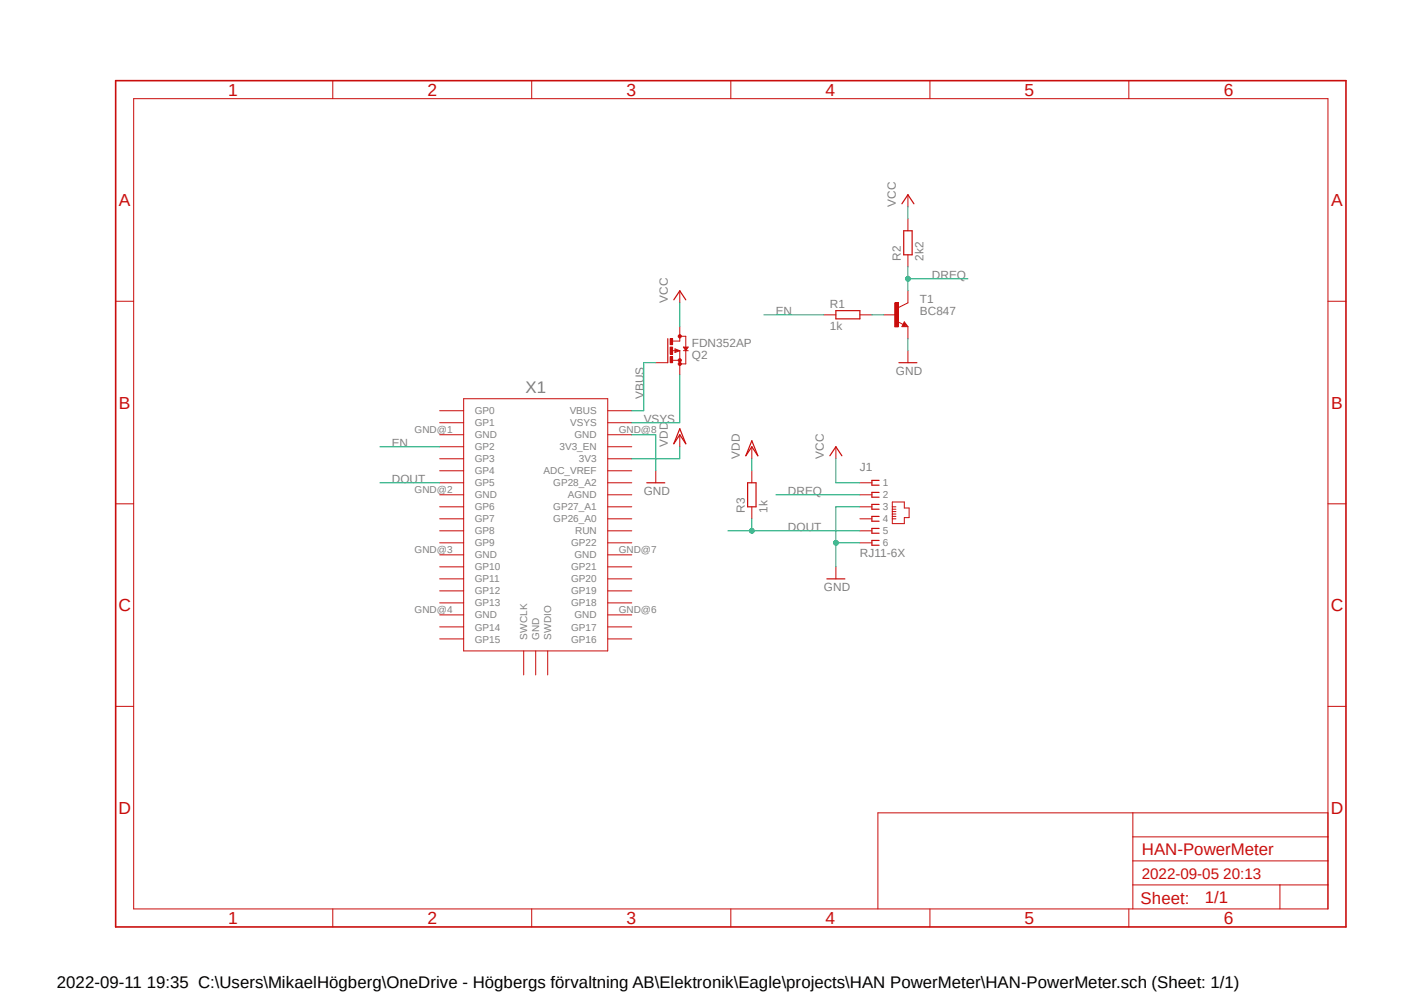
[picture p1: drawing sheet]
<svg xmlns="http://www.w3.org/2000/svg" width="297mm" height="210mm" viewBox="0 0 297 210" stroke-linecap="round" stroke-linejoin="round" font-family="sans-serif">
<path d="M24 16.7l261.1 179.9M285.1 16.7l-261.1 179.9" fill="none" stroke="#fff" stroke-width=".21"/>
<g fill="none" stroke="#c90d0c" stroke-width=".21">
<path d="M70.4 17.1v3.8M112.5 17.1v3.8M154.6 17.1v3.8M196.7 17.1v3.8M238.8 17.1v3.8M28.3 20.9h252.6v171.3h-252.6zM192.1 41.2v2.5M24.5 63.7h3.8M142.3 74.2h1.5M142.3 76.2h1.5M142.8 73.8l1 .4-1 .3zM143.8 71.6v.5h-1.5"/>
<path d="M143.8 71.1h1.3v5.9h-1.3v-2.8M144.6 74.2h1M144.6 73.4h1l-.5 .8zM174.3 66.6h2.5M181.9 66.6h2.5M192.1 74.2v2.5M280.9 63.7h3.8M24.5 106.6h3.8M181.9 107.2h2.5M181.9 109.7h2.5M181.9 102.1h2.5M181.9 104.6h2.5"/>
<path d="M181.9 112.3h2.5M181.9 114.8h2.5M188.8 106.2h2.5v1.2h1v2.1h-1v1.2h-2.5zM188.8 107.2h.7M188.8 107.7h.7M188.8 108.2h.7M188.8 108.7h.7M188.8 109.2h.7M188.8 109.7h.7M280.9 106.6h3.8M24.5 149.4h3.8M280.9 149.4h3.8"/>
<path d="M239.6 171.9v20.3M239.6 177h41.3M280.9 171.9h-95.2v20.3M70.4 192.2v3.8M112.5 192.2v3.8M154.6 192.2v3.8M196.7 192.2v3.8M238.8 192.2v3.8M239.6 187.2h41.3M239.6 182.1h41.3M270.8 187.2v5"/>
</g>
<path d="M24.5 17.1h260.2v178.9h-260.2z" fill="none" stroke="#c90d0c" stroke-width=".34"/>
<path d="M190.8 43.1l1.3-1.9 1.2 1.9M141.3 71.6v5.1M143.3 74.2l-.4 .1v-.3l.5 .2M144.8 73.5h.5l-.2 .4zM176.8 65.7h5.1v1.7h-5.1zM190.2 76.7h3.8M186 101.6h-1.6v1h1.6M186 104.1h-1.6v1.1h1.6M186 106.7h-1.6v1h1.6M186 109.2h-1.6v1h1.6M186 111.8h-1.6v1h1.6M186 114.3h-1.6v1h1.6" fill="none" stroke="#c90d0c" stroke-width=".25"/>
<circle cx="143.8" cy="77" r=".33" fill="#c90d0c"/>
<circle cx="143.8" cy="77" r=".33" fill="none" stroke="#c90d0c" stroke-width=".21"/>
<circle cx="143.8" cy="76.2" r=".33" fill="#c90d0c"/>
<circle cx="143.8" cy="76.2" r=".33" fill="none" stroke="#c90d0c" stroke-width=".21"/>
<circle cx="143.8" cy="71.1" r=".33" fill="#c90d0c"/>
<circle cx="143.8" cy="71.1" r=".33" fill="none" stroke="#c90d0c" stroke-width=".21"/>
<path d="M141.8 71.6h.5v1.3h-.5z" fill-rule="evenodd" fill="#c90d0c"/>
<path d="M141.8 71.6h.5v1.3h-.5z" fill="none" stroke="#c90d0c" stroke-width=".21"/>
<path d="M141.8 75.4h.5v1.3h-.5z" fill-rule="evenodd" fill="#c90d0c"/>
<path d="M141.8 75.4h.5v1.3h-.5z" fill="none" stroke="#c90d0c" stroke-width=".21"/>
<path d="M141.8 73.4h.5v1.5h-.5z" fill-rule="evenodd" fill="#c90d0c"/>
<g fill="none" stroke="#c90d0c" stroke-width=".21">
<path d="M192.1 46.3v2.5M192.1 53.9v2.5M138.7 76.7h2.6M141.8 73.4h.5v1.5h-.5zM143.8 61.5v2.6M143.8 69.1v2.5M143.8 76.7v2.5M189.8 68l1.3 .6M191.3 68.1l.8 1h-1.3zM192.1 64.1l-2.1 1M93 86.9h5.1M93 89.4h5.1"/>
<path d="M93 94.5h5.1M93 97h5.1M93 99.6h5.1M93 91.9h5.1M98.1 84.3h30.5v53.4h-30.5zM128.6 86.9h5M128.6 89.4h5M128.6 94.5h5M128.6 97h5M128.6 99.6h5M128.6 91.9h5M138.7 99.6v2.5"/>
<path d="M143.8 91.9v2.6M159 94.5v2.5M159 99.6v2.5M176.8 94.5v2.5M93 102.1h5.1M93 107.2h5.1M93 109.7h5.1M93 112.3h5.1M93 114.8h5.1M93 119.9h5.1M93 104.6h5.1M93 117.3h5.1"/>
<path d="M128.6 102.1h5M128.6 107.2h5M128.6 109.7h5M128.6 112.3h5M128.6 114.8h5M128.6 119.9h5M128.6 104.6h5M128.6 117.3h5M159 107.2v2.5M176.8 119.9v2.5M93 122.4h5.1M93 125h5.1"/>
<path d="M93 127.5h5.1M93 132.6h5.1M93 135.1h5.1M93 130h5.1M110.8 137.7v5M113.3 137.7v5M115.9 137.7v5M128.6 122.4h5M128.6 125h5M128.6 127.5h5M128.6 132.6h5M128.6 135.1h5"/>
<path d="M128.6 130h5"/>
</g>
<path d="M191.2 48.8h1.8v5.1h-1.8zM142.5 63.4l1.3-1.9 1.3 1.9M191.3 68.6l.1 .2h-.3l.2-.5 .5 .7h-.7M143.8 90.7l1.3 3.2-1.3-2-1.3 2zM159 93.2l1.3 3.2-1.3-1.9-1.2 1.9zM175.6 96.4l1.2-1.9 1.3 1.9M136.8 102.1h3.8M158.2 102.1h1.7v5.1h-1.7zM174.9 122.4h3.8" fill="none" stroke="#c90d0c" stroke-width=".25"/>
<path d="M189.3 64.1h.7v5h-.7z" fill-rule="evenodd" fill="#c90d0c"/>
<path d="M187 66.6h2.5M189.3 64.1h.7v5h-.7zM192.1 61.5v2.6M192.1 69.1v2.5" fill="none" stroke="#c90d0c" stroke-width=".21"/>
<path d="M192.1 43.7v2.6M138.7 76.7h-2.5v10.2h-2.6M143.8 79.2v10.2h-10.2M143.8 64.1v5M176.8 97v5.1h5.1M176.8 114.8h5.1M181.9 107.2h-5.1v12.7" fill="none" stroke="#0dab76" stroke-width=".21"/>
<circle cx="176.8" cy="114.8" r=".51" fill="#0dab76"/>
<g fill="none" stroke="#0dab76" stroke-width=".21">
<path d="M192.1 56.4v5.1M192.1 59h12.7M192.1 71.6v2.6M133.6 91.9h5.1v7.7M164.1 104.6h17.8"/>
<circle cx="176.8" cy="114.8" r=".51"/>
</g>
<circle cx="192.1" cy="59" r=".51" fill="#0dab76"/>
<g fill="none" stroke="#0dab76" stroke-width=".21">
<path d="M154 112.3h27.9M159 109.7v2.6"/>
<circle cx="192.1" cy="59" r=".51"/>
</g>
<circle cx="159" cy="112.3" r=".51" fill="#0dab76"/>
<g fill="none" stroke="#0dab76" stroke-width=".21">
<path d="M161.6 66.6h12.7M184.4 66.6h2.6M80.3 94.5h12.7M143.8 94.5v2.5h-10.2M159 97v2.6M80.3 102.1h12.7"/>
<circle cx="159" cy="112.3" r=".51"/>
</g>
<g font-size="3.7" fill="#c90d0c">
<text x="48.3" y="20.3">1</text>
<text x="90.4" y="20.3">2</text>
<text x="132.5" y="20.3">3</text>
<text x="174.6" y="20.3">4</text>
<text x="216.7" y="20.3">5</text>
<text x="258.9" y="20.3">6</text>
<text x="25.1" y="43.6">A</text>
<text x="281.6" y="43.6">A</text>
<text x="25.1" y="86.4">B</text>
<text x="281.6" y="86.4">B</text>
<text x="25.1" y="129.3">C</text>
<text x="281.5" y="129.3">C</text>
<text x="25.1" y="172.1">D</text>
<text x="281.5" y="172.1">D</text>
<text x="48.3" y="195.5">1</text>
<text x="90.4" y="195.5">2</text>
<text x="132.5" y="195.5">3</text>
<text x="174.6" y="195.5">4</text>
<text x="216.7" y="195.5">5</text>
<text x="258.9" y="195.5">6</text>
</g>
<text font-size="3.6" fill="#808080" x="111.2" y="83.1">X1</text>
<g font-size="3.6" fill="#c90d0c">
<text x="241.6" y="180.8">HAN-PowerMeter</text>
<text x="241.3" y="191.1">Sheet:</text>
<text x="254.9" y="191">1/1</text>
</g>
<text font-size="3.6" x="12" y="208.9">2022-09-11 19:35 C:\Users\MikaelHögberg\OneDrive - Högbergs förvaltning AB\Elektronik\Eagle\projects\HAN PowerMeter\HAN-PowerMeter.sch (Sheet: 1/1)</text>
<text font-size="3.2" fill="#c90d0c" x="241.6" y="185.9">2022-09-05 20:13</text>
<g font-size="2.5" fill="#808080">
<text x="189.5" y="43.7" transform="rotate(-90 189.5 43.7)">VCC</text>
<text x="190.5" y="55.2" transform="rotate(-90 190.5 55.2)">R2</text>
<text x="195.4" y="55.2" transform="rotate(-90 195.4 55.2)">2k2</text>
<text x="197.1" y="59">DREQ</text>
<text x="141.3" y="64.1" transform="rotate(-90 141.3 64.1)">VCC</text>
<text x="175.6" y="65.1">R1</text>
<text x="194.6" y="64.1">T1</text>
<text x="164.1" y="66.6">EN</text>
<text x="175.6" y="69.9">1k</text>
<text x="194.6" y="66.6">BC847</text>
<text x="146.3" y="73.4">FDN352AP</text>
<text x="146.3" y="75.9">Q2</text>
<text x="189.5" y="79.2">GND</text>
<text x="136.2" y="84.3" transform="rotate(-90 136.2 84.3)">VBUS</text>
<text x="136.2" y="89.4">VSYS</text>
<text x="82.9" y="94.5">EN</text>
<text x="141.3" y="94.5" transform="rotate(-90 141.3 94.5)">VDD</text>
<text x="156.5" y="97" transform="rotate(-90 156.5 97)">VDD</text>
<text x="174.3" y="97" transform="rotate(-90 174.3 97)">VCC</text>
<text x="181.9" y="99.6">J1</text>
<text x="82.9" y="102.1">DOUT</text>
<text x="136.2" y="104.6">GND</text>
<text x="166.7" y="104.6">DREQ</text>
<text x="157.6" y="108.5" transform="rotate(-90 157.6 108.5)">R3</text>
<text x="162.4" y="108.5" transform="rotate(-90 162.4 108.5)">1k</text>
<text x="166.7" y="112.3">DOUT</text>
<text x="181.9" y="117.9">RJ11-6X</text>
<text x="174.3" y="125">GND</text>
</g>
<g font-size="2.1" fill="#808080">
<text x="100.5" y="87.6">GP0</text>
<text x="120.5" y="87.6">VBUS</text>
<text x="87.7" y="91.6">GND@1</text>
<text x="100.5" y="90.2">GP1</text>
<text x="100.5" y="95.2">GP2</text>
<text x="100.5" y="92.7">GND</text>
<text x="118.4" y="95.2">3V3_EN</text>
<text x="120.6" y="90.2">VSYS</text>
<text x="121.5" y="92.7">GND</text>
<text x="130.9" y="91.6">GND@8</text>
<text x="100.5" y="97.8">GP3</text>
<text x="100.5" y="100.3">GP4</text>
<text x="115" y="100.3">ADC_VREF</text>
<text x="122.5" y="97.8">3V3</text>
<text x="87.7" y="104.3">GND@2</text>
<text x="100.5" y="102.9">GP5</text>
<text x="100.5" y="107.9">GP6</text>
<text x="100.5" y="105.4">GND</text>
<text x="117.1" y="107.9">GP27_A1</text>
<text x="117.1" y="102.9">GP28_A2</text>
<text x="120.1" y="105.4">AGND</text>
<text x="186.8" y="102.9">1</text>
<text x="186.8" y="105.4">2</text>
<text x="186.8" y="107.9">3</text>
<text x="100.5" y="110.5">GP7</text>
<text x="100.5" y="113">GP8</text>
<text x="117.1" y="110.5">GP26_A0</text>
<text x="121.7" y="113">RUN</text>
<text x="186.8" y="110.5">4</text>
<text x="186.8" y="113">5</text>
<text x="87.7" y="117">GND@3</text>
<text x="100.5" y="115.6">GP9</text>
<text x="100.5" y="118.1">GND</text>
<text x="120.8" y="115.6">GP22</text>
<text x="121.5" y="118.1">GND</text>
<text x="130.9" y="117">GND@7</text>
<text x="186.8" y="115.6">6</text>
<text x="100.5" y="120.6">GP10</text>
<text x="100.5" y="123.2">GP11</text>
<text x="100.5" y="125.7">GP12</text>
<text x="120.8" y="125.7">GP19</text>
<text x="120.8" y="123.2">GP20</text>
<text x="120.8" y="120.6">GP21</text>
<text x="87.7" y="129.7">GND@4</text>
<text x="100.5" y="128.3">GP13</text>
<text x="100.5" y="130.8">GND</text>
<text x="120.8" y="128.3">GP18</text>
<text x="121.5" y="130.8">GND</text>
<text x="130.9" y="129.7">GND@6</text>
<text x="100.5" y="133.3">GP14</text>
<text x="100.5" y="135.9">GP15</text>
<text x="111.5" y="135.3" transform="rotate(-90 111.5 135.3)">SWCLK</text>
<text x="114.1" y="135.3" transform="rotate(-90 114.1 135.3)">GND</text>
<text x="116.6" y="135.3" transform="rotate(-90 116.6 135.3)">SWDIO</text>
<text x="120.8" y="133.3">GP17</text>
<text x="120.8" y="135.9">GP16</text>
</g>
</svg>
